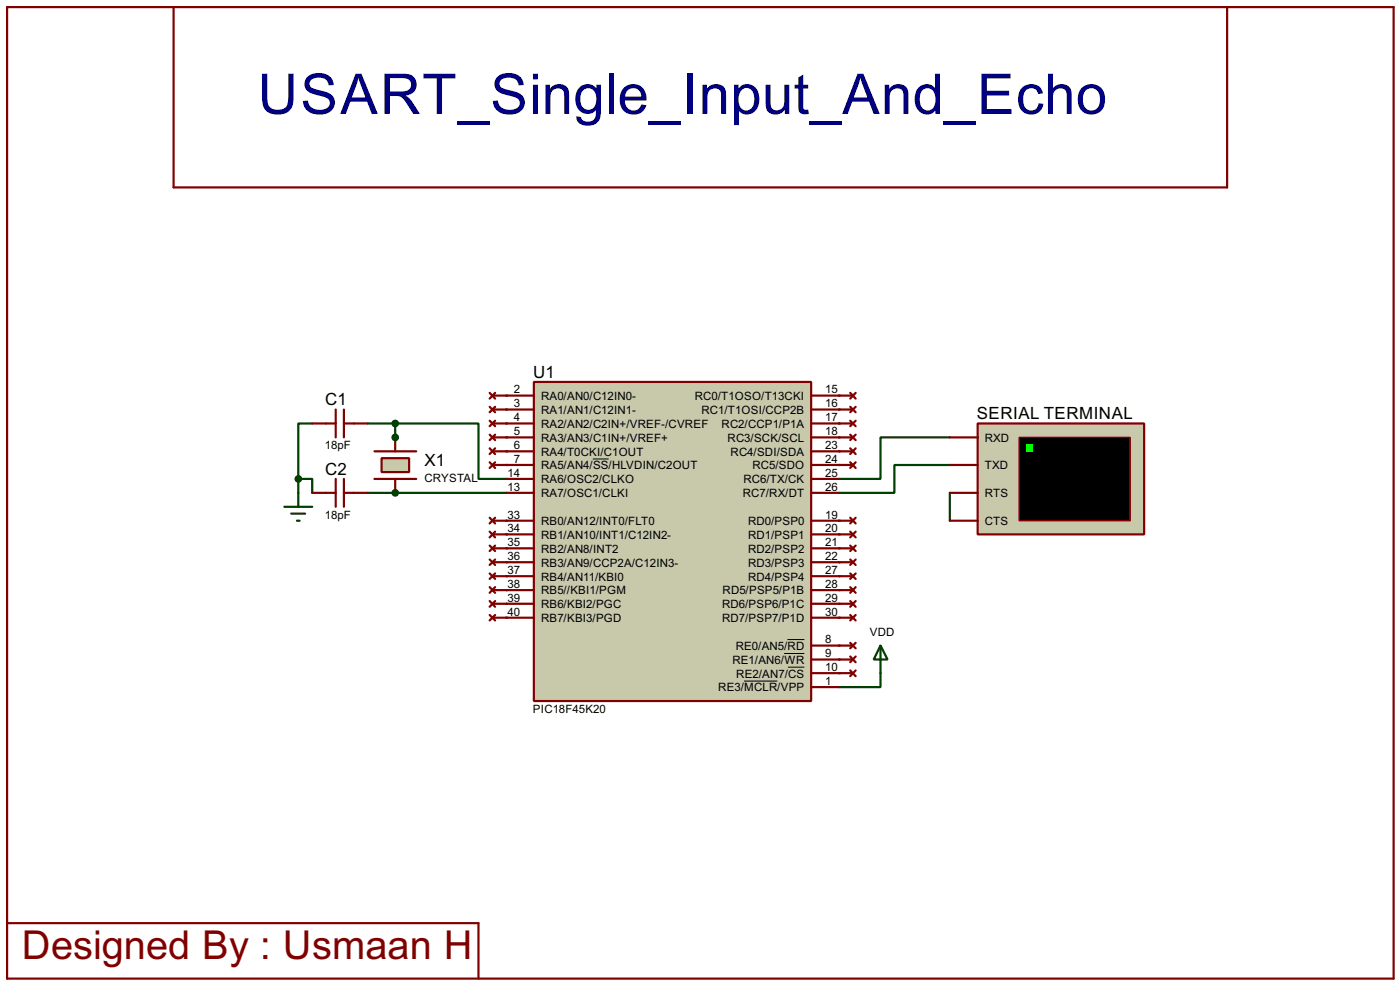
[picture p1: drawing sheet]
<svg xmlns="http://www.w3.org/2000/svg" width="256mm" height="180mm" viewBox="0 0 256 180" stroke-linecap="round" stroke-linejoin="round" font-family="sans-serif">
<path d="M174 90.2v5.1" fill="none" stroke="#004000" stroke-width=".4"/>
<circle cx="72.4" cy="90.2" r=".2" fill="#004000"/>
<path d="M67.4 90.2h5" fill="none" stroke="#004000" stroke-width=".4"/>
<circle cx="72.4" cy="80.1" r=".2" fill="#004000"/>
<path d="M57.2 77.5h-2.5v10.2M67.4 77.5h5v2.6M54.7 87.7h2.5v2.5M54.7 87.7v2.5" fill="none" stroke="#004000" stroke-width=".4"/>
<g fill="#004000">
<circle cx="92.8" cy="82.6" r=".2"/>
<circle cx="92.8" cy="85.1" r=".2"/>
</g>
<path d="M72.4 77.5h15.3v10.2h5.1M72.4 90.2h20.4" fill="none" stroke="#004000" stroke-width=".4"/>
<g fill="#004000">
<circle cx="92.8" cy="95.3" r=".2"/>
<circle cx="92.8" cy="97.8" r=".2"/>
<circle cx="92.8" cy="100.4" r=".2"/>
<circle cx="92.8" cy="102.9" r=".2"/>
<circle cx="92.8" cy="105.5" r=".2"/>
<circle cx="92.8" cy="108" r=".2"/>
<circle cx="92.8" cy="110.5" r=".2"/>
<circle cx="92.8" cy="113.1" r=".2"/>
<circle cx="153.7" cy="72.4" r=".2"/>
<circle cx="153.7" cy="80.1" r=".2"/>
<circle cx="153.7" cy="82.6" r=".2"/>
<circle cx="153.7" cy="85.1" r=".2"/>
</g>
<path d="M174 80.1h-12.7v7.6h-7.6M174 85.1h-10.1v5.1h-10.2" fill="none" stroke="#004000" stroke-width=".4"/>
<g fill="#004000">
<circle cx="153.7" cy="95.3" r=".2"/>
<circle cx="153.7" cy="97.8" r=".2"/>
<circle cx="153.7" cy="100.4" r=".2"/>
<circle cx="153.7" cy="102.9" r=".2"/>
<circle cx="153.7" cy="105.5" r=".2"/>
<circle cx="153.7" cy="108" r=".2"/>
<circle cx="153.7" cy="110.5" r=".2"/>
<circle cx="153.7" cy="113.1" r=".2"/>
<circle cx="153.7" cy="118.2" r=".2"/>
<circle cx="153.7" cy="120.7" r=".2"/>
<circle cx="153.7" cy="123.2" r=".2"/>
</g>
<path d="M161.3 123.2v2.6h-7.6" fill="none" stroke="#004000" stroke-width=".4"/>
<g fill="#004000">
<circle cx="153.7" cy="75" r=".2"/>
<circle cx="153.7" cy="77.5" r=".2"/>
<circle cx="92.8" cy="72.4" r=".2"/>
<circle cx="92.8" cy="75" r=".2"/>
<circle cx="92.8" cy="77.5" r=".2"/>
<circle cx="92.8" cy="80.1" r=".2"/>
</g>
<path d="M161.3 118.2l1.3 2.5h-2.5zM161.3 118.2v5" fill="none" stroke="#004000" stroke-width=".4"/>
<path d="M1.3 1.3h254v177.8h-254zM31.8 1.3v33h193v-33M1.3 169h86.4v10.1" fill="none" stroke="#800000" stroke-width=".4"/>
<path d="M179.1 77.5h30.5v20.3h-30.5z" fill="#c8c8aa" stroke="#800000" stroke-width=".4"/>
<path d="M186.7 80.1h20.4v15.2h-20.4z" fill="#000" stroke="#800000" stroke-width=".25"/>
<path d="M188 81.3h1.3v1.3h-1.3z" fill="#0f0"/>
<g fill="none" stroke="#800000" stroke-width=".4">
<path d="M89.7 71.9l1 1.1M89.7 74.5l1 1M89.7 79.6l1 1M89.7 77l1 1M90.2 72.4h2.6M90.2 75h2.6M90.2 77.5h2.6M90.7 71.9l-1 1.1M90.7 74.5l-1 1M90.7 79.6l-1 1M90.7 77l-1 1M153.7 72.4h2.6"/>
<path d="M153.7 75h2.6M153.7 77.5h2.6M155.8 71.9l1 1.1M155.8 74.5l1 1M155.8 77l1 1M155.8 79.6l1 1M156.8 71.9l-1 1.1M156.8 74.5l-1 1M156.8 77l-1 1M156.8 79.6l-1 1M68.6 82.6h7.7M68.6 87.7h7.7"/>
<path d="M89.7 82.1l1 1M89.7 84.6l1 1.1M89.7 94.8l1 1M89.7 97.3l1 1.1M89.7 99.9l1 1M90.2 80.1h2.6M90.2 85.1h2.6M90.2 95.3h2.6M90.2 82.6h2.6M90.2 97.8h2.6M90.7 82.1l-1 1M90.7 84.6l-1 1.1"/>
<path d="M90.7 94.8l-1 1M90.7 97.3l-1 1.1M90.7 99.9l-1 1M153.7 80.1h2.6M153.7 85.1h2.6M153.7 95.3h2.6M153.7 82.6h2.6M153.7 97.8h2.6M155.8 94.8l1 1M155.8 97.3l1 1.1M155.8 99.9l1 1M155.8 82.1l1 1"/>
<path d="M155.8 84.6l1 1.1M156.8 94.8l-1 1M156.8 97.3l-1 1.1M156.8 99.9l-1 1M156.8 82.1l-1 1M156.8 84.6l-1 1.1M174 80.1h5.1M174 90.2h5.1M174 85.1h5.1M174 95.3h5.1M89.7 102.4l1 1M89.7 105l1 1"/>
<path d="M89.7 107.5l1 1M89.7 112.6l1 1M89.7 110l1 1.1M90.2 102.9h2.6M90.2 100.4h2.6M90.2 105.5h2.6M90.2 108h2.6M90.2 113.1h2.6M90.2 110.5h2.6M90.7 102.4l-1 1M90.7 105l-1 1M90.7 107.5l-1 1"/>
<path d="M90.7 112.6l-1 1M90.7 110l-1 1.1M153.7 102.9h2.6M153.7 100.4h2.6M153.7 105.5h2.6M153.7 108h2.6M153.7 113.1h2.6M153.7 110.5h2.6M155.8 102.4l1 1M155.8 105l1 1M155.8 107.5l1 1M155.8 112.6l1 1"/>
<path d="M155.8 110l1 1.1M156.8 102.4l-1 1M156.8 105l-1 1M156.8 107.5l-1 1M156.8 112.6l-1 1M156.8 110l-1 1.1"/>
</g>
<path d="M69.9 83.9h5.1v2.5h-5.1z" fill="#c8c8aa" stroke="#800000" stroke-width=".4"/>
<g fill="none" stroke="#800000" stroke-width=".4">
<path d="M57.2 77.5h4.3M61.5 75v5.1M63 75v5.1M63 77.5h4.4M57.2 90.2h4.3M61.5 87.7v5.1M63 87.7v5.1M63 90.2h4.4M72.4 80.1v2.5M72.4 87.7v2.5M153.7 118.2h2.6M155.8 117.7l1 1"/>
<path d="M156.8 117.7l-1 1M153.7 120.7h2.6M153.7 123.2h2.6M155.8 120.2l1 1M155.8 122.7l1 1.1M156.8 120.2l-1 1M156.8 122.7l-1 1.1"/>
</g>
<g fill="#004000" stroke="#004000" stroke-width=".4">
<circle cx="72.4" cy="90.2" r=".5"/>
<circle cx="72.4" cy="80.1" r=".5"/>
<circle cx="54.6" cy="87.7" r=".5"/>
<circle cx="72.4" cy="77.5" r=".5"/>
</g>
<path d="M52.1 92.8h5.1M53.4 94h2.5M54.4 95.3h.5M54.7 90.2v2.6" fill="none" stroke="#004000" stroke-width=".4"/>
<path d="M97.8 69.9h50.8v58.4h-50.8z" fill="#c8c8aa" stroke="#800000" stroke-width=".4"/>
<g fill="none" stroke="#800000" stroke-width=".4">
<path d="M92.8 72.4h5M92.8 75h5M92.8 77.5h5M148.6 72.4h5.1M148.6 75h5.1M148.6 77.5h5.1M92.8 82.6h5M92.8 85.1h5M92.8 87.7h5M92.8 90.2h5M92.8 95.3h5M92.8 97.8h5"/>
<path d="M92.8 80.1h5M148.6 82.6h5.1M148.6 85.1h5.1M148.6 87.7h5.1M148.6 90.2h5.1M148.6 95.3h5.1M148.6 97.8h5.1M148.6 80.1h5.1M92.8 100.4h5M92.8 102.9h5M92.8 105.5h5M92.8 108h5"/>
<path d="M92.8 110.5h5M92.8 113.1h5M148.6 100.4h5.1M148.6 102.9h5.1M148.6 105.5h5.1M148.6 108h5.1M148.6 110.5h5.1M148.6 113.1h5.1M148.6 118.2h5.1M148.6 120.7h5.1M148.6 123.2h5.1M148.6 125.8h5.1"/>
</g>
<path d="M108.6 84h2.9M143.7 119.6h3.7M144.3 117.1h3.1M136.3 124.7h6.1M144.4 122.1h3" fill="none" stroke="#000" stroke-width=".18"/>
<text font-size="11.5" fill="#000080" x="47.2" y="20.8">USART_Single_Input_And_Echo</text>
<text font-size="8.2" fill="#800000" x="4" y="175.6">Designed By : Usmaan H</text>
<g font-size="3.5">
<text x="97.7" y="69.1">U1</text>
<text x="59.6" y="74.1">C1</text>
<text x="179" y="76.7">SERIAL TERMINAL</text>
<text x="59.6" y="86.9">C2</text>
<text x="77.8" y="85.3">X1</text>
</g>
<g font-size="2.4">
<text x="94.2" y="72">2</text>
<text x="151.2" y="72">15</text>
<text x="94.2" y="74.6">3</text>
<text x="94.2" y="77.1">4</text>
<text x="99.1" y="73.2">RA0/AN0/C12IN0-</text>
<text x="99.1" y="75.8">RA1/AN1/C12IN1-</text>
<text x="127.3" y="73.2">RC0/T1OSO/T13CKI</text>
<text x="128.5" y="75.8">RC1/T1OSI/CCP2B</text>
<text x="151.2" y="74.6">16</text>
<text x="151.2" y="77.1">17</text>
<text x="59.5" y="82.2">18pF</text>
<text x="94.2" y="82.2">6</text>
<text x="94.2" y="79.7">5</text>
<text x="99.1" y="83.4">RA4/T0CKI/C1OUT</text>
<text x="99.1" y="78.3">RA2/AN2/C2IN+/VREF-/CVREF</text>
<text x="99.1" y="80.8">RA3/AN3/C1IN+/VREF+</text>
<text x="132.2" y="78.3">RC2/CCP1/P1A</text>
<text x="133.3" y="80.8">RC3/SCK/SCL</text>
<text x="133.8" y="83.4">RC4/SDI/SDA</text>
<text x="151.2" y="79.7">18</text>
<text x="151.2" y="82.2">23</text>
<text x="180.4" y="80.8">RXD</text>
<text x="77.7" y="88.2">CRYSTAL</text>
<text x="93" y="87.3">14</text>
<text x="93" y="89.8">13</text>
<text x="94.2" y="84.7">7</text>
<text x="99.1" y="85.9">RA5/AN4/SS/HLVDIN/C2OUT</text>
<text x="99.1" y="88.5">RA6/OSC2/CLKO</text>
<text x="136.2" y="88.5">RC6/TX/CK</text>
<text x="137.8" y="85.9">RC5/SDO</text>
<text x="151.2" y="84.7">24</text>
<text x="151.2" y="87.3">25</text>
<text x="151.2" y="89.8">26</text>
<text x="180.4" y="85.9">TXD</text>
<text x="59.5" y="95">18pF</text>
<text x="93" y="94.9">33</text>
<text x="99.1" y="91">RA7/OSC1/CLKI</text>
<text x="136.1" y="91">RC7/RX/DT</text>
<text x="151.2" y="94.9">19</text>
<text x="180.4" y="91">RTS</text>
<text x="93" y="97.4">34</text>
<text x="93" y="100">35</text>
<text x="99.1" y="96.1">RB0/AN12/INT0/FLT0</text>
<text x="99.1" y="98.6">RB1/AN10/INT1/C12IN2-</text>
<text x="99.1" y="101.2">RB2/AN8/INT2</text>
<text x="137" y="96.1">RD0/PSP0</text>
<text x="137" y="98.6">RD1/PSP1</text>
<text x="137" y="101.2">RD2/PSP2</text>
<text x="151.2" y="97.4">20</text>
<text x="151.2" y="100">21</text>
<text x="180.4" y="96.1">CTS</text>
<text x="93" y="102.5">36</text>
<text x="93" y="105.1">37</text>
<text x="93" y="107.6">38</text>
<text x="99.1" y="103.7">RB3/AN9/CCP2A/C12IN3-</text>
<text x="99.1" y="106.3">RB4/AN11/KBI0</text>
<text x="137" y="103.7">RD3/PSP3</text>
<text x="137" y="106.3">RD4/PSP4</text>
<text x="151.2" y="102.5">22</text>
<text x="151.2" y="105.1">27</text>
<text x="151.2" y="107.6">28</text>
<text x="93" y="110.1">39</text>
<text x="93" y="112.7">40</text>
<text x="99.1" y="108.8">RB5//KBI1/PGM</text>
<text x="99.1" y="111.3">RB6/KBI2/PGC</text>
<text x="99.1" y="113.9">RB7/KBI3/PGD</text>
<text x="132.3" y="111.3">RD6/PSP6/P1C</text>
<text x="132.3" y="113.9">RD7/PSP7/P1D</text>
<text x="132.4" y="108.8">RD5/PSP5/P1B</text>
<text x="151.2" y="110.1">29</text>
<text x="151.2" y="112.7">30</text>
<text x="134.8" y="119">RE0/AN5/RD</text>
<text x="151.2" y="117.8">8</text>
<text x="159.3" y="116.4">VDD</text>
<text x="134.2" y="121.5">RE1/AN6/WR</text>
<text x="134.9" y="124">RE2/AN7/CS</text>
<text x="151.2" y="120.3">9</text>
<text x="151.2" y="122.8">10</text>
<text x="151.2" y="125.4">1</text>
<text x="97.6" y="130.5">PIC18F45K20</text>
<text x="131.6" y="126.6">RE3/MCLR/VPP</text>
</g>
</svg>
